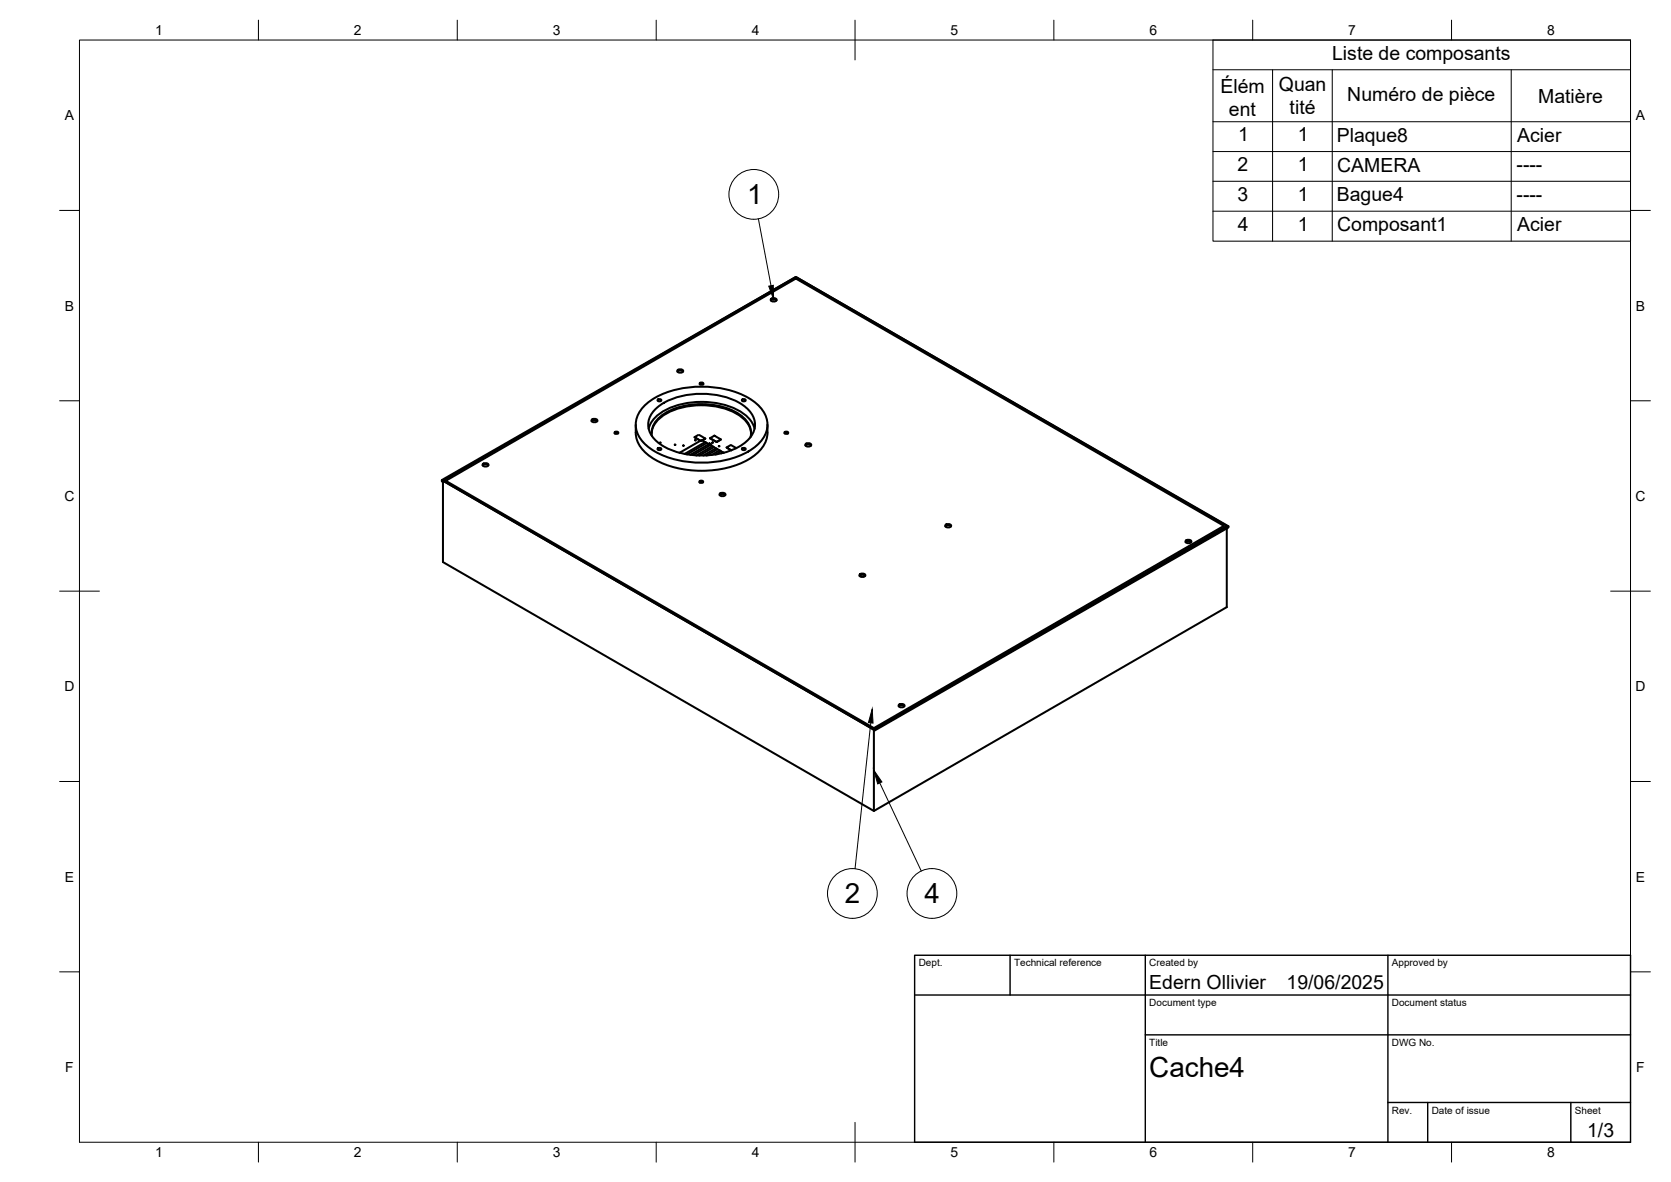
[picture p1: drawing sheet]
<svg xmlns="http://www.w3.org/2000/svg" width="420mm" height="297mm" viewBox="0 0 420 297" stroke-linecap="round" stroke-linejoin="round" font-family="sans-serif">
<!-- layer: Visible -->
<g fill="none" stroke="#000" stroke-width=".51">
<path d="M193.8 75.5l.7-.3 .7 .3M194 75l.5-.1a.58 .58 0 0 1 .8 .6l-.8 .3a.58 .58 0 0 1-.7-.6zM170.3 93.4l.7-.3 .7 .3M170.5 92.9l.5-.1a.58 .58 0 0 1 .8 .5l-.8 .4a.58 .58 0 0 1-.7-.6zM176 96.6l.4-.2 .4 .2M176 96.2l.5-.1 .4 .4-.6 .2-.4-.2zM121.4 117l.7-.3 .7 .3M121.5 116.5l.6-.1a.58 .58 0 0 1 .7 .5l-.7 .3a.58 .58 0 0 1-.7-.5zM148.8 105.8l.7-.2 .7 .2M148.9 105.4l.6-.2a.58 .58 0 0 1 .7 .6l-.7 .3a.58 .58 0 0 1-.8-.5zM154.6 108.9l.4-.1 .4 .1M154.6 108.5h.5l.4 .3-.6 .2-.4-.2z"/>
<path d="M155.1 108.8l-.5 .1M159.9 106.7a8.1 8.1 0 0 0 4.2 8.5 25.5 25.5 0 0 0 24.6 0 8.1 8.1 0 0 0 4.3-8.5M162.3 101.7a21.9 21.9 0 0 1 15.7-4.5 20.9 20.9 0 0 1 12.5 4.5 6.3 6.3 0 0 1 0 10 21.9 21.9 0 0 1-15.7 4.5 20.9 20.9 0 0 1-12.5-4.5 6.3 6.3 0 0 1 0-10zM163.1 107.7a8.9 8.9 0 0 1 6.2-5.5 20.9 20.9 0 0 1 17.5 1.6 7 7 0 0 1 2.9 3.9M163.9 108.9a7.4 7.4 0 0 1 5.4-5.8 19.6 19.6 0 0 1 16.3 1.1 6.1 6.1 0 0 1 3.2 4.7M163.9 109.6a5.8 5.8 0 0 1 3.7-6 19.1 19.1 0 0 1 18.8 .9 5.2 5.2 0 0 1 2.3 5.4M164.9 102.8a18.3 18.3 0 0 1 14.4-3.7 14.2 14.2 0 0 1 9.4 4.5 5 5 0 0 1-.7 7.1 18.3 18.3 0 0 1-14.5 3.6 14.2 14.2 0 0 1-9.4-4.4 5 5 0 0 1 .8-7.1zM165.5 112.6h.4l.4 .3-.6 .2-.4-.2zM165.5 100.4l.4-.1 .4 .4-.6 .2-.4-.2zM166 111.2l.1 .1zM169.7 111.7l.1 .1zM170.9 113.8l5.5-3.2 1.3 .7-5 2.9"/>
<path d="M171.8 112h.2zM172.1 114.1l5.2-3 1.3 .8-4.4 2.5M173.6 114.3l4.6-2.7 1.3 .8-3.6 2.1M174.6 109.9l1.5 .9M174.8 110.6l.2 .1zM175.1 114.5l4-2.4 1.3 .8-2.7 1.6M175.5 109.3l-.9 .6 1.7 .9 1-.6-1.4-.9M177.3 110.2l-.7 .5M178.4 111.4l.1 .1zM178.5 110.1l1.1-.6 1.7 .9-1.1 .7zM178.5 110.2l1.7 .9 1.1-.7M178.5 110.1v.1"/>
<path d="M178.7 111.6l.2 .1zM179.1 111.2h.2zM179.9 114.2l1.4-.8-1.3-.7-3.2 1.8M180.2 111.1h.1M180.7 112.1h.2zM181.4 113.9l.6-.1-1.1-.6-2 1.1M182.7 112.4l1.2 .8M185.1 112.6l-1.3-.8-1.1 .6 1.2 .8M186.7 112.6h.4l.4 .3-.6 .2-.4-.2zM186.7 100.4l.4-.1 .4 .4-.6 .2-.4-.2zM197.3 108.9l.4-.1 .4 .1M197.4 108.5h.4l.4 .3-.6 .2-.4-.2z"/>
<path d="M197.6 108.8l.5 .1M202.5 112l.7-.3 .7 .3M202.7 111.5l.5-.1a.58 .58 0 0 1 .8 .5l-.8 .3a.58 .58 0 0 1-.7-.5zM111.1 120.6l89-51 108.8 62.7M111.4 120.8v20.5l108.3 62.5 88.8-51.2v-19.8M111.4 120.8l88.7-51.2 108.4 62.6-88.8 51.2zM111.4 121.1l-.3-.1v-.4l108.6 62.8M112.1 120.8l88-50.8 107.6 62.2-88 50.8zM175.9 121.2l.4-.1 .5 .1M176 120.9l.5-.1 .3 .3-.6 .2-.4-.2zM176.6 121.1l-.6 .2M181 124.4l.7-.3 .7 .3"/>
<path d="M181.1 124l.6-.2a.58 .58 0 0 1 .7 .6l-.7 .3a.58 .58 0 0 1-.8-.5zM237.7 132.3l.7-.3 .7 .3M237.9 131.8l.5-.1a.58 .58 0 0 1 .7 .5l-.7 .4a.58 .58 0 0 1-.7-.6zM298.1 136.2l.7-.2 .7 .2M298.3 135.8l.5-.2a.58 .58 0 0 1 .7 .6l-.7 .3a.58 .58 0 0 1-.7-.5zM216.1 144.7l.7-.3 .7 .3M216.3 144.3l.5-.2a.58 .58 0 0 1 .8 .6l-.8 .3a.58 .58 0 0 1-.7-.5zM226 177.5l.7-.3 .7 .3M226.2 177l.5-.1a.58 .58 0 0 1 .7 .5l-.7 .4a.58 .58 0 0 1-.7-.6zM219.7 183.4l89.2-51.1v.3l-89.2 51.1zM219.7 183.4v20.4"/>
</g>
<!-- layer: BORDER -->
<g fill="none" stroke="#000" stroke-width=".25">
<path d="M20 10.1h390v276.9h-390zM65 5.1v5M115 5.1v5M165 5.1v5M215 5.1v10M265 5.1v5M315 5.1v5M365 5.1v5M15 52.9h5M410 52.9h5M15 100.7h5M410 100.7h5"/>
<path d="M15 148.6h10M405 148.6h10M15 196.4h5M410 196.4h5M15 244.2h5M410 244.2h5M65 287v5M115 287v5M165 287v5M215 282.1v9.9M265 287v5M315 287v5"/>
<path d="M365 287v5"/>
</g>
<!-- layer: TITLEBLOCK -->
<path d="M230 240.1h180v46.9h-180zM230 250h180M254 240.1v9.9M288 240.1v46.9M349 240.1v46.9M288 260.1h122M349 277.1h61M359 277.1v9.9M395 277.1v9.9" fill="none" stroke="#000" stroke-width=".36"/>
<!-- layer: Parts Lists -->
<path d="M305 10.1h105v50.5h-105zM305 17.5h105M320 17.5v43.1M335 17.5v43.1M380 17.5v43.1M305 30.6h105M305 38.1h105M305 45.6h105M305 53.1h105" fill="none" stroke="#000" stroke-width=".25"/>
<!-- layer: Balloons -->
<g fill="none" stroke="#000" stroke-width=".25">
<circle cx="189.5" cy="48.8" r="6.3"/>
<circle cx="214.3" cy="224.5" r="6.3"/>
<circle cx="234.3" cy="224.5" r="6.3"/>
</g>
<!-- layer: 0 -->
<path d="M193.3 71.9l1.1-.2 .1 3.5zM219.3 178.2l.2 3.5-1.1-.1zM219.7 193.6l2 2.9-1 .5z" fill="#000" stroke="#000" stroke-width=".25"/>
<path d="M190.7 55l3.2 16.8M218.9 181.7l-3.9 36.6M221.2 196.8l10.4 22.1" fill="none" stroke="#000" stroke-width=".25"/>
<g font-size="7">
<text x="187.8" y="51.4">1</text>
<text x="212.4" y="227">2</text>
<text x="232.5" y="227">4</text>
<text x="289" y="270.6">Cache4</text>
</g>
<g font-size="4.9">
<text x="335" y="15.1">Liste de composants</text>
<text x="306.9" y="23.3">Élém</text>
<text x="321.6" y="22.9">Quan</text>
<text x="309" y="29.1">ent</text>
<text x="324.3" y="28.8">tité</text>
<text x="338.8" y="25.3">Numéro de pièce</text>
<text x="386.8" y="25.8">Matière</text>
<text x="311.3" y="35.5">1</text>
<text x="326.3" y="35.5">1</text>
<text x="336.1" y="35.6">Plaque8</text>
<text x="381.5" y="35.6">Acier</text>
<text x="311.2" y="43">2</text>
<text x="326.3" y="43">1</text>
<text x="336.2" y="43.1">CAMERA</text>
<text x="381.3" y="43.1">----</text>
<text x="311.1" y="50.5">3</text>
<text x="326.3" y="50.5">1</text>
<text x="336.1" y="50.6">Bague4</text>
<text x="381.3" y="50.6">----</text>
<text x="311.2" y="58">4</text>
<text x="326.3" y="58">1</text>
<text x="336.2" y="58.1">Composant1</text>
<text x="381.5" y="58.1">Acier</text>
<text x="289" y="248.5">Edern Ollivier</text>
<text x="323.5" y="248.5">19/06/2025</text>
<text x="399.1" y="285.7">1/3</text>
</g>
<g font-size="3.5">
<text x="39" y="8.8">1</text>
<text x="89" y="8.8">2</text>
<text x="139" y="8.8">3</text>
<text x="189" y="8.8">4</text>
<text x="239" y="8.8">5</text>
<text x="289" y="8.8">6</text>
<text x="339" y="8.8">7</text>
<text x="389" y="8.8">8</text>
<text x="16.3" y="30.2">A</text>
<text x="411.3" y="30.2">A</text>
<text x="16.3" y="78">B</text>
<text x="411.3" y="78">B</text>
<text x="16.2" y="125.9">C</text>
<text x="411.2" y="125.9">C</text>
<text x="16.2" y="173.7">D</text>
<text x="411.2" y="173.7">D</text>
<text x="16.3" y="221.6">E</text>
<text x="411.3" y="221.6">E</text>
<text x="16.4" y="269.4">F</text>
<text x="411.4" y="269.4">F</text>
<text x="39" y="290.8">1</text>
<text x="89" y="290.8">2</text>
<text x="139" y="290.8">3</text>
<text x="189" y="290.8">4</text>
<text x="239" y="290.8">5</text>
<text x="289" y="290.8">6</text>
<text x="339" y="290.8">7</text>
<text x="389" y="290.8">8</text>
</g>
<g font-size="2.5">
<text x="231" y="242.9">Dept.</text>
<text x="255" y="242.9">Technical reference</text>
<text x="289" y="242.9">Created by</text>
<text x="350" y="242.9">Approved by</text>
<text x="289" y="252.8">Document type</text>
<text x="350" y="252.8">Document status</text>
<text x="289" y="262.9">Title</text>
<text x="350" y="262.9">DWG No.</text>
<text x="350" y="279.9">Rev.</text>
<text x="360" y="279.9">Date of issue</text>
<text x="396" y="279.9">Sheet</text>
</g>
</svg>
